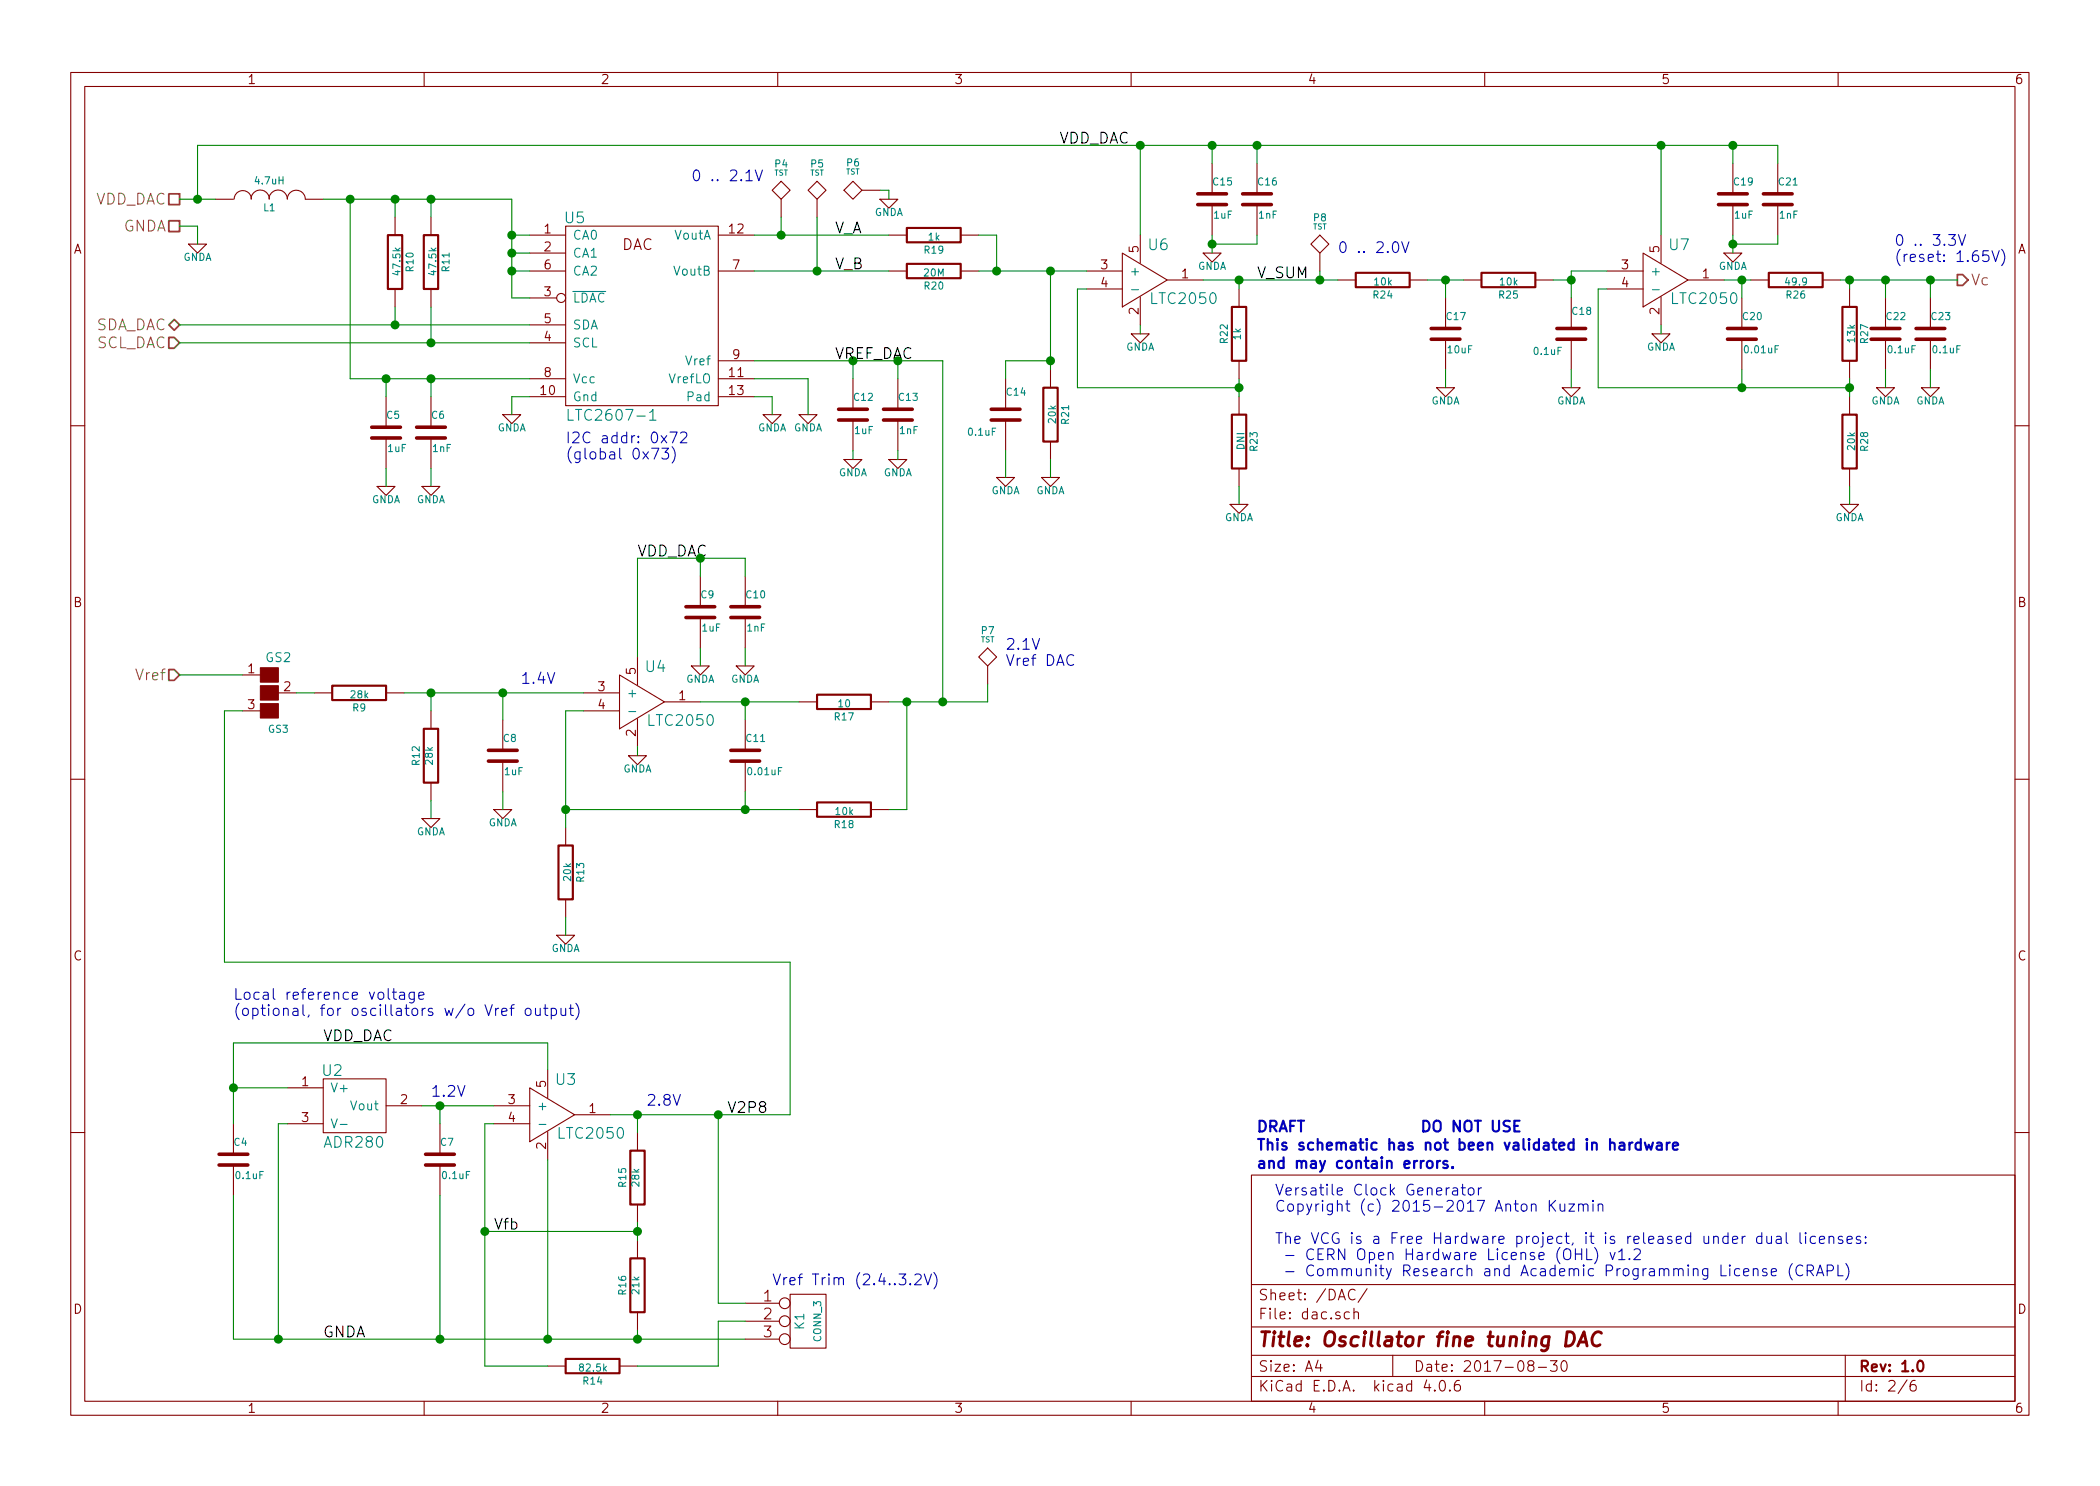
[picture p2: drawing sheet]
EESchema Schematic File Version 2
LIBS:vcg-rescue
LIBS:vcg
LIBS:power
LIBS:device
LIBS:transistors
LIBS:conn
LIBS:linear
LIBS:regul
LIBS:74xx
LIBS:cmos4000
LIBS:adc-dac
LIBS:memory
LIBS:xilinx
LIBS:microcontrollers
LIBS:dsp
LIBS:microchip
LIBS:analog_switches
LIBS:motorola
LIBS:texas
LIBS:intel
LIBS:audio
LIBS:interface
LIBS:digital-audio
LIBS:philips
LIBS:display
LIBS:cypress
LIBS:siliconi
LIBS:opto
LIBS:atmel
LIBS:contrib
LIBS:valves
LIBS:vcg-cache
EELAYER 25 0
EELAYER END
$Descr A4 11693 8268
encoding utf-8
Sheet 2 6
Title "Oscillator fine tuning DAC"
Date "2017-08-30"
Rev "1.0"
Comp ""
Comment1 ""
Comment2 ""
Comment3 ""
Comment4 ""
$EndDescr
Text Notes 7100 7100 0    60   ~ 0
Versatile Clock Generator\nCopyright (c) 2015-2017 Anton Kuzmin\n\nThe VCG is a Free Hardware project, it is released under dual licenses:\n - CERN Open Hardware License (OHL) v1.2\n - Community Research and Academic Programming License (CRAPL)
$Comp
L ADR280 U2
U 1 1
P 1800 6150
F 0 "U2" H 1850 6350 60  0000 C CNN
F 1 "ADR280" H 1800 5950 60  0000 L CNN
F 2 "TO_SOT_Packages_SMD:SOT-23" H 1250 6300 60  0001 C CNN
F 3 "" H 1250 6300 60  0000 C CNN
	1    1800 6150
	1    0    0    -1  
$EndComp
$Comp
L LTC2050 U3
U 1 1
P 2950 6200
F 0 "U3" H 3150 6400 60  0000 C CNN
F 1 "LTC2050" H 3100 6100 60  0000 L CNN
F 2 "TO_SOT_Packages_SMD:SOT-23-5" H 2950 6200 60  0001 C CNN
F 3 "" H 2950 6200 60  0000 C CNN
	1    2950 6200
	1    0    0    -1  
$EndComp
$Comp
L C-RESCUE-vcg C4
U 1 1
P 1300 6450
F 0 "C4" H 1300 6550 40  0000 L CNN
F 1 "0.1uF" H 1306 6365 40  0000 L CNN
F 2 "Capacitors_SMD:C_0603" H 1338 6300 30  0001 C CNN
F 3 "" H 1300 6450 60  0000 C CNN
	1    1300 6450
	1    0    0    -1  
$EndComp
$Comp
L C-RESCUE-vcg C7
U 1 1
P 2450 6450
F 0 "C7" H 2450 6550 40  0000 L CNN
F 1 "0.1uF" H 2456 6365 40  0000 L CNN
F 2 "Capacitors_SMD:C_0603" H 2488 6300 30  0001 C CNN
F 3 "" H 2450 6450 60  0000 C CNN
	1    2450 6450
	1    0    0    -1  
$EndComp
$Comp
L R-RESCUE-vcg R15
U 1 1
P 3550 6550
F 0 "R15" V 3630 6550 40  0000 C CNN
F 1 "28k" V 3557 6551 40  0000 C CNN
F 2 "Resistors_SMD:R_0603" V 3480 6550 30  0001 C CNN
F 3 "" H 3550 6550 30  0000 C CNN
	1    3550 6550
	-1   0    0    1   
$EndComp
$Comp
L R-RESCUE-vcg R16
U 1 1
P 3550 7150
F 0 "R16" V 3630 7150 40  0000 C CNN
F 1 "21k" V 3557 7151 40  0000 C CNN
F 2 "Resistors_SMD:R_0603" V 3480 7150 30  0001 C CNN
F 3 "" H 3550 7150 30  0000 C CNN
	1    3550 7150
	-1   0    0    1   
$EndComp
Text Label 4050 6200 0    60   ~ 0
V2P8
Text Label 1800 7450 0    60   ~ 0
GNDA
$Comp
L CONN_3 K1
U 1 1
P 4500 7350
F 0 "K1" V 4450 7350 50  0000 C CNN
F 1 "CONN_3" V 4550 7350 40  0000 C CNN
F 2 "Pin_Headers:Pin_Header_Straight_1x03" H 4500 7350 60  0001 C CNN
F 3 "" H 4500 7350 60  0000 C CNN
	1    4500 7350
	1    0    0    -1  
$EndComp
Text Label 2750 6850 0    60   ~ 0
Vfb
Text Notes 4300 7150 0    60   ~ 0
Vref Trim (2.4..3.2V)
Text Notes 2400 6100 0    60   ~ 0
1.2V
Text Notes 3600 6150 0    60   ~ 0
2.8V
Text Label 1800 5800 0    60   ~ 0
VDD_DAC
Text Notes 1300 5650 0    60   ~ 0
Local reference voltage \n(optional, for oscillators w/o Vref output)
$Comp
L LTC2607-1 U5
U 1 1
P 3550 1750
F 0 "U5" H 3200 2300 60  0000 C CNN
F 1 "LTC2607-1" H 3150 1200 60  0000 L CNN
F 2 "Housings_DFN_QFN:DFN-12-1EP_3x4mm_Pitch0.5mm" H 3150 2250 60  0001 C CNN
F 3 "" H 3150 2250 60  0000 C CNN
	1    3550 1750
	1    0    0    -1  
$EndComp
$Comp
L TST P4
U 1 1
P 4350 1200
F 0 "P4" H 4350 1500 40  0000 C CNN
F 1 "TST" H 4350 1450 30  0000 C CNN
F 2 "Measurement_Points:Measurement_Point_Round-TH_Small" H 4350 1200 60  0001 C CNN
F 3 "" H 4350 1200 60  0000 C CNN
	1    4350 1200
	1    0    0    -1  
$EndComp
$Comp
L TST P5
U 1 1
P 4550 1200
F 0 "P5" H 4550 1500 40  0000 C CNN
F 1 "TST" H 4550 1450 30  0000 C CNN
F 2 "Measurement_Points:Measurement_Point_Round-TH_Small" H 4550 1200 60  0001 C CNN
F 3 "" H 4550 1200 60  0000 C CNN
	1    4550 1200
	1    0    0    -1  
$EndComp
$Comp
L TST P6
U 1 1
P 4900 1050
F 0 "P6" V 5050 1200 40  0000 C CNN
F 1 "TST" V 5000 1200 30  0000 C CNN
F 2 "Measurement_Points:Measurement_Point_Round-TH_Small" H 4900 1050 60  0001 C CNN
F 3 "" H 4900 1050 60  0000 C CNN
	1    4900 1050
	0    -1   -1   0   
$EndComp
$Comp
L GNDA-RESCUE-vcg #PWR28
U 1 1
P 4950 1100
F 0 "#PWR28" H 4950 1100 40  0001 C CNN
F 1 "GNDA" H 4950 1030 40  0000 C CNN
F 2 "" H 4950 1100 60  0000 C CNN
F 3 "" H 4950 1100 60  0000 C CNN
	1    4950 1100
	1    0    0    -1  
$EndComp
$Comp
L R-RESCUE-vcg R19
U 1 1
P 5200 1300
F 0 "R19" V 5280 1300 40  0000 C CNN
F 1 "1k" V 5207 1301 40  0000 C CNN
F 2 "Resistors_SMD:R_0603" V 5130 1300 30  0001 C CNN
F 3 "" H 5200 1300 30  0000 C CNN
	1    5200 1300
	0    1    1    0   
$EndComp
$Comp
L R-RESCUE-vcg R20
U 1 1
P 5200 1500
F 0 "R20" V 5280 1500 40  0000 C CNN
F 1 "20M" V 5207 1501 40  0000 C CNN
F 2 "Resistors_SMD:R_0603" V 5130 1500 30  0001 C CNN
F 3 "" H 5200 1500 30  0000 C CNN
	1    5200 1500
	0    1    1    0   
$EndComp
$Comp
L R-RESCUE-vcg R23
U 1 1
P 6900 2450
F 0 "R23" V 6980 2450 40  0000 C CNN
F 1 "DNI" V 6907 2451 40  0000 C CNN
F 2 "Resistors_SMD:R_0603" V 6830 2450 30  0001 C CNN
F 3 "" H 6900 2450 30  0000 C CNN
	1    6900 2450
	1    0    0    -1  
$EndComp
$Comp
L R-RESCUE-vcg R22
U 1 1
P 6900 1850
F 0 "R22" V 6980 1850 40  0000 C CNN
F 1 "1k" V 6907 1851 40  0000 C CNN
F 2 "Resistors_SMD:R_0603" V 6830 1850 30  0001 C CNN
F 3 "" H 6900 1850 30  0000 C CNN
	1    6900 1850
	-1   0    0    1   
$EndComp
$Comp
L LTC2050 U6
U 1 1
P 6250 1550
F 0 "U6" H 6450 1750 60  0000 C CNN
F 1 "LTC2050" H 6400 1450 60  0000 L CNN
F 2 "TO_SOT_Packages_SMD:SOT-23-5" H 6250 1550 60  0001 C CNN
F 3 "" H 6250 1550 60  0000 C CNN
	1    6250 1550
	1    0    0    -1  
$EndComp
$Comp
L GNDA-RESCUE-vcg #PWR34
U 1 1
P 6900 2800
F 0 "#PWR34" H 6900 2800 40  0001 C CNN
F 1 "GNDA" H 6900 2730 40  0000 C CNN
F 2 "" H 6900 2800 60  0000 C CNN
F 3 "" H 6900 2800 60  0000 C CNN
	1    6900 2800
	1    0    0    -1  
$EndComp
$Comp
L GNDA-RESCUE-vcg #PWR32
U 1 1
P 6350 1850
F 0 "#PWR32" H 6350 1850 40  0001 C CNN
F 1 "GNDA" H 6350 1780 40  0000 C CNN
F 2 "" H 6350 1850 60  0000 C CNN
F 3 "" H 6350 1850 60  0000 C CNN
	1    6350 1850
	1    0    0    -1  
$EndComp
$Comp
L C-RESCUE-vcg C15
U 1 1
P 6750 1100
F 0 "C15" H 6750 1200 40  0000 L CNN
F 1 "1uF" H 6756 1015 40  0000 L CNN
F 2 "Capacitors_SMD:C_0805" H 6788 950 30  0001 C CNN
F 3 "" H 6750 1100 60  0000 C CNN
	1    6750 1100
	1    0    0    -1  
$EndComp
$Comp
L C-RESCUE-vcg C16
U 1 1
P 7000 1100
F 0 "C16" H 7000 1200 40  0000 L CNN
F 1 "1nF" H 7006 1015 40  0000 L CNN
F 2 "Capacitors_SMD:C_0603" H 7038 950 30  0001 C CNN
F 3 "" H 7000 1100 60  0000 C CNN
	1    7000 1100
	1    0    0    -1  
$EndComp
Text Label 5900 800  0    60   ~ 0
VDD_DAC
$Comp
L GNDA-RESCUE-vcg #PWR33
U 1 1
P 6750 1400
F 0 "#PWR33" H 6750 1400 40  0001 C CNN
F 1 "GNDA" H 6750 1330 40  0000 C CNN
F 2 "" H 6750 1400 60  0000 C CNN
F 3 "" H 6750 1400 60  0000 C CNN
	1    6750 1400
	1    0    0    -1  
$EndComp
$Comp
L TST P8
U 1 1
P 7350 1500
F 0 "P8" H 7350 1800 40  0000 C CNN
F 1 "TST" H 7350 1750 30  0000 C CNN
F 2 "Measurement_Points:Measurement_Point_Round-TH_Small" H 7350 1500 60  0001 C CNN
F 3 "" H 7350 1500 60  0000 C CNN
	1    7350 1500
	1    0    0    -1  
$EndComp
$Comp
L R-RESCUE-vcg R24
U 1 1
P 7700 1550
F 0 "R24" V 7780 1550 40  0000 C CNN
F 1 "10k" V 7707 1551 40  0000 C CNN
F 2 "Resistors_SMD:R_0603" V 7630 1550 30  0001 C CNN
F 3 "" H 7700 1550 30  0000 C CNN
	1    7700 1550
	0    1    1    0   
$EndComp
$Comp
L R-RESCUE-vcg R25
U 1 1
P 8400 1550
F 0 "R25" V 8480 1550 40  0000 C CNN
F 1 "10k" V 8407 1551 40  0000 C CNN
F 2 "Resistors_SMD:R_0603" V 8330 1550 30  0001 C CNN
F 3 "" H 8400 1550 30  0000 C CNN
	1    8400 1550
	0    1    1    0   
$EndComp
Text Label 7000 1550 0    60   ~ 0
V_SUM
Text Label 4650 1300 0    60   ~ 0
V_A
Text Label 4650 1500 0    60   ~ 0
V_B
$Comp
L C-RESCUE-vcg C17
U 1 1
P 8050 1850
F 0 "C17" H 8050 1950 40  0000 L CNN
F 1 "10uF" H 8056 1765 40  0000 L CNN
F 2 "Capacitors_SMD:C_1210" H 8088 1700 30  0001 C CNN
F 3 "" H 8050 1850 60  0000 C CNN
	1    8050 1850
	1    0    0    -1  
$EndComp
$Comp
L GNDA-RESCUE-vcg #PWR35
U 1 1
P 8050 2150
F 0 "#PWR35" H 8050 2150 40  0001 C CNN
F 1 "GNDA" H 8050 2080 40  0000 C CNN
F 2 "" H 8050 2150 60  0000 C CNN
F 3 "" H 8050 2150 60  0000 C CNN
	1    8050 2150
	1    0    0    -1  
$EndComp
$Comp
L LTC2050 U7
U 1 1
P 9150 1550
F 0 "U7" H 9350 1750 60  0000 C CNN
F 1 "LTC2050" H 9300 1450 60  0000 L CNN
F 2 "TO_SOT_Packages_SMD:SOT-23-5" H 9150 1550 60  0001 C CNN
F 3 "" H 9150 1550 60  0000 C CNN
	1    9150 1550
	1    0    0    -1  
$EndComp
$Comp
L R-RESCUE-vcg R28
U 1 1
P 10300 2450
F 0 "R28" V 10380 2450 40  0000 C CNN
F 1 "20k" V 10307 2451 40  0000 C CNN
F 2 "Resistors_SMD:R_0603" V 10230 2450 30  0001 C CNN
F 3 "" H 10300 2450 30  0000 C CNN
	1    10300 2450
	1    0    0    -1  
$EndComp
$Comp
L GNDA-RESCUE-vcg #PWR37
U 1 1
P 9250 1850
F 0 "#PWR37" H 9250 1850 40  0001 C CNN
F 1 "GNDA" H 9250 1780 40  0000 C CNN
F 2 "" H 9250 1850 60  0000 C CNN
F 3 "" H 9250 1850 60  0000 C CNN
	1    9250 1850
	1    0    0    -1  
$EndComp
$Comp
L C-RESCUE-vcg C19
U 1 1
P 9650 1100
F 0 "C19" H 9650 1200 40  0000 L CNN
F 1 "1uF" H 9656 1015 40  0000 L CNN
F 2 "Capacitors_SMD:C_0805" H 9688 950 30  0001 C CNN
F 3 "" H 9650 1100 60  0000 C CNN
	1    9650 1100
	1    0    0    -1  
$EndComp
$Comp
L C-RESCUE-vcg C21
U 1 1
P 9900 1100
F 0 "C21" H 9900 1200 40  0000 L CNN
F 1 "1nF" H 9906 1015 40  0000 L CNN
F 2 "Capacitors_SMD:C_0603" H 9938 950 30  0001 C CNN
F 3 "" H 9900 1100 60  0000 C CNN
	1    9900 1100
	1    0    0    -1  
$EndComp
$Comp
L GNDA-RESCUE-vcg #PWR38
U 1 1
P 9650 1400
F 0 "#PWR38" H 9650 1400 40  0001 C CNN
F 1 "GNDA" H 9650 1330 40  0000 C CNN
F 2 "" H 9650 1400 60  0000 C CNN
F 3 "" H 9650 1400 60  0000 C CNN
	1    9650 1400
	1    0    0    -1  
$EndComp
$Comp
L R-RESCUE-vcg R26
U 1 1
P 10000 1550
F 0 "R26" V 10080 1550 40  0000 C CNN
F 1 "49.9" V 10007 1551 40  0000 C CNN
F 2 "Resistors_SMD:R_0603" V 9930 1550 30  0001 C CNN
F 3 "" H 10000 1550 30  0000 C CNN
	1    10000 1550
	0    1    1    0   
$EndComp
$Comp
L C-RESCUE-vcg C22
U 1 1
P 10500 1850
F 0 "C22" H 10500 1950 40  0000 L CNN
F 1 "0.1uF" H 10506 1765 40  0000 L CNN
F 2 "Capacitors_SMD:C_0603" H 10538 1700 30  0001 C CNN
F 3 "" H 10500 1850 60  0000 C CNN
	1    10500 1850
	1    0    0    -1  
$EndComp
Text HLabel 10900 1550 2    60   Output ~ 0
Vc
$Comp
L GNDA-RESCUE-vcg #PWR40
U 1 1
P 10500 2150
F 0 "#PWR40" H 10500 2150 40  0001 C CNN
F 1 "GNDA" H 10500 2080 40  0000 C CNN
F 2 "" H 10500 2150 60  0000 C CNN
F 3 "" H 10500 2150 60  0000 C CNN
	1    10500 2150
	1    0    0    -1  
$EndComp
Text HLabel 1000 1800 0    60   BiDi ~ 0
SDA_DAC
Text HLabel 1000 1900 0    60   Input ~ 0
SCL_DAC
$Comp
L R-RESCUE-vcg R10
U 1 1
P 2200 1450
F 0 "R10" V 2280 1450 40  0000 C CNN
F 1 "47.5k" V 2207 1451 40  0000 C CNN
F 2 "Resistors_SMD:R_0603" V 2130 1450 30  0001 C CNN
F 3 "" H 2200 1450 30  0000 C CNN
	1    2200 1450
	1    0    0    -1  
$EndComp
$Comp
L R-RESCUE-vcg R11
U 1 1
P 2400 1450
F 0 "R11" V 2480 1450 40  0000 C CNN
F 1 "47.5k" V 2407 1451 40  0000 C CNN
F 2 "Resistors_SMD:R_0603" V 2330 1450 30  0001 C CNN
F 3 "" H 2400 1450 30  0000 C CNN
	1    2400 1450
	1    0    0    -1  
$EndComp
Text HLabel 1000 1100 0    60   UnSpc ~ 0
VDD_DAC
$Comp
L GNDA-RESCUE-vcg #PWR20
U 1 1
P 2850 2300
F 0 "#PWR20" H 2850 2300 40  0001 C CNN
F 1 "GNDA" H 2850 2230 40  0000 C CNN
F 2 "" H 2850 2300 60  0000 C CNN
F 3 "" H 2850 2300 60  0000 C CNN
	1    2850 2300
	1    0    0    -1  
$EndComp
$Comp
L GNDA-RESCUE-vcg #PWR25
U 1 1
P 4300 2300
F 0 "#PWR25" H 4300 2300 40  0001 C CNN
F 1 "GNDA" H 4300 2230 40  0000 C CNN
F 2 "" H 4300 2300 60  0000 C CNN
F 3 "" H 4300 2300 60  0000 C CNN
	1    4300 2300
	1    0    0    -1  
$EndComp
$Comp
L GNDA-RESCUE-vcg #PWR26
U 1 1
P 4500 2300
F 0 "#PWR26" H 4500 2300 40  0001 C CNN
F 1 "GNDA" H 4500 2230 40  0000 C CNN
F 2 "" H 4500 2300 60  0000 C CNN
F 3 "" H 4500 2300 60  0000 C CNN
	1    4500 2300
	1    0    0    -1  
$EndComp
$Comp
L C-RESCUE-vcg C5
U 1 1
P 2150 2400
F 0 "C5" H 2150 2500 40  0000 L CNN
F 1 "1uF" H 2156 2315 40  0000 L CNN
F 2 "Capacitors_SMD:C_0805" H 2188 2250 30  0001 C CNN
F 3 "" H 2150 2400 60  0000 C CNN
	1    2150 2400
	1    0    0    -1  
$EndComp
$Comp
L C-RESCUE-vcg C6
U 1 1
P 2400 2400
F 0 "C6" H 2400 2500 40  0000 L CNN
F 1 "1nF" H 2406 2315 40  0000 L CNN
F 2 "Capacitors_SMD:C_0603" H 2438 2250 30  0001 C CNN
F 3 "" H 2400 2400 60  0000 C CNN
	1    2400 2400
	1    0    0    -1  
$EndComp
$Comp
L GNDA-RESCUE-vcg #PWR16
U 1 1
P 2150 2700
F 0 "#PWR16" H 2150 2700 40  0001 C CNN
F 1 "GNDA" H 2150 2630 40  0000 C CNN
F 2 "" H 2150 2700 60  0000 C CNN
F 3 "" H 2150 2700 60  0000 C CNN
	1    2150 2700
	1    0    0    -1  
$EndComp
$Comp
L GNDA-RESCUE-vcg #PWR17
U 1 1
P 2400 2700
F 0 "#PWR17" H 2400 2700 40  0001 C CNN
F 1 "GNDA" H 2400 2630 40  0000 C CNN
F 2 "" H 2400 2700 60  0000 C CNN
F 3 "" H 2400 2700 60  0000 C CNN
	1    2400 2700
	1    0    0    -1  
$EndComp
$Comp
L INDUCTOR L1
U 1 1
P 1500 1100
F 0 "L1" V 1450 1100 40  0000 C CNN
F 1 "4.7uH" V 1600 1100 40  0000 C CNN
F 2 "footprints:IND_0603" H 1500 1100 60  0001 C CNN
F 3 "" H 1500 1100 60  0000 C CNN
	1    1500 1100
	0    -1   -1   0   
$EndComp
$Comp
L GS3 GS2
U 1 1
P 1500 3850
F 0 "GS2" H 1550 4050 50  0000 C CNN
F 1 "GS3" H 1550 3651 40  0000 C CNN
F 2 "Connect:GS3" H 1500 3850 60  0001 C CNN
F 3 "" H 1500 3850 60  0000 C CNN
	1    1500 3850
	1    0    0    -1  
$EndComp
$Comp
L R-RESCUE-vcg R9
U 1 1
P 2000 3850
F 0 "R9" V 2080 3850 40  0000 C CNN
F 1 "28k" V 2007 3851 40  0000 C CNN
F 2 "Resistors_SMD:R_0603" V 1930 3850 30  0001 C CNN
F 3 "" H 2000 3850 30  0000 C CNN
	1    2000 3850
	0    1    1    0   
$EndComp
$Comp
L C-RESCUE-vcg C8
U 1 1
P 2800 4200
F 0 "C8" H 2800 4300 40  0000 L CNN
F 1 "1uF" H 2806 4115 40  0000 L CNN
F 2 "Capacitors_SMD:C_0805" H 2838 4050 30  0001 C CNN
F 3 "" H 2800 4200 60  0000 C CNN
	1    2800 4200
	1    0    0    -1  
$EndComp
$Comp
L LTC2050 U4
U 1 1
P 3450 3900
F 0 "U4" H 3650 4100 60  0000 C CNN
F 1 "LTC2050" H 3600 3800 60  0000 L CNN
F 2 "TO_SOT_Packages_SMD:SOT-23-5" H 3450 3900 60  0001 C CNN
F 3 "" H 3450 3900 60  0000 C CNN
	1    3450 3900
	1    0    0    -1  
$EndComp
$Comp
L R-RESCUE-vcg R18
U 1 1
P 4700 4500
F 0 "R18" V 4780 4500 40  0000 C CNN
F 1 "10k" V 4707 4501 40  0000 C CNN
F 2 "Resistors_SMD:R_0603" V 4630 4500 30  0001 C CNN
F 3 "" H 4700 4500 30  0000 C CNN
	1    4700 4500
	0    1    1    0   
$EndComp
$Comp
L R-RESCUE-vcg R13
U 1 1
P 3150 4850
F 0 "R13" V 3230 4850 40  0000 C CNN
F 1 "20k" V 3157 4851 40  0000 C CNN
F 2 "Resistors_SMD:R_0603" V 3080 4850 30  0001 C CNN
F 3 "" H 3150 4850 30  0000 C CNN
	1    3150 4850
	1    0    0    -1  
$EndComp
Text HLabel 1000 3750 0    60   Input ~ 0
Vref
$Comp
L C-RESCUE-vcg C9
U 1 1
P 3900 3400
F 0 "C9" H 3900 3500 40  0000 L CNN
F 1 "1uF" H 3906 3315 40  0000 L CNN
F 2 "Capacitors_SMD:C_0805" H 3938 3250 30  0001 C CNN
F 3 "" H 3900 3400 60  0000 C CNN
	1    3900 3400
	1    0    0    -1  
$EndComp
$Comp
L C-RESCUE-vcg C10
U 1 1
P 4150 3400
F 0 "C10" H 4150 3500 40  0000 L CNN
F 1 "1nF" H 4156 3315 40  0000 L CNN
F 2 "Capacitors_SMD:C_0603" H 4188 3250 30  0001 C CNN
F 3 "" H 4150 3400 60  0000 C CNN
	1    4150 3400
	1    0    0    -1  
$EndComp
$Comp
L GNDA-RESCUE-vcg #PWR23
U 1 1
P 3900 3700
F 0 "#PWR23" H 3900 3700 40  0001 C CNN
F 1 "GNDA" H 3900 3630 40  0000 C CNN
F 2 "" H 3900 3700 60  0000 C CNN
F 3 "" H 3900 3700 60  0000 C CNN
	1    3900 3700
	1    0    0    -1  
$EndComp
$Comp
L GNDA-RESCUE-vcg #PWR24
U 1 1
P 4150 3700
F 0 "#PWR24" H 4150 3700 40  0001 C CNN
F 1 "GNDA" H 4150 3630 40  0000 C CNN
F 2 "" H 4150 3700 60  0000 C CNN
F 3 "" H 4150 3700 60  0000 C CNN
	1    4150 3700
	1    0    0    -1  
$EndComp
Text Label 3550 3100 0    60   ~ 0
VDD_DAC
$Comp
L GNDA-RESCUE-vcg #PWR19
U 1 1
P 2800 4500
F 0 "#PWR19" H 2800 4500 40  0001 C CNN
F 1 "GNDA" H 2800 4430 40  0000 C CNN
F 2 "" H 2800 4500 60  0000 C CNN
F 3 "" H 2800 4500 60  0000 C CNN
	1    2800 4500
	1    0    0    -1  
$EndComp
$Comp
L GNDA-RESCUE-vcg #PWR21
U 1 1
P 3150 5200
F 0 "#PWR21" H 3150 5200 40  0001 C CNN
F 1 "GNDA" H 3150 5130 40  0000 C CNN
F 2 "" H 3150 5200 60  0000 C CNN
F 3 "" H 3150 5200 60  0000 C CNN
	1    3150 5200
	1    0    0    -1  
$EndComp
$Comp
L GNDA-RESCUE-vcg #PWR22
U 1 1
P 3550 4200
F 0 "#PWR22" H 3550 4200 40  0001 C CNN
F 1 "GNDA" H 3550 4130 40  0000 C CNN
F 2 "" H 3550 4200 60  0000 C CNN
F 3 "" H 3550 4200 60  0000 C CNN
	1    3550 4200
	1    0    0    -1  
$EndComp
$Comp
L R-RESCUE-vcg R17
U 1 1
P 4700 3900
F 0 "R17" V 4780 3900 40  0000 C CNN
F 1 "10" V 4707 3901 40  0000 C CNN
F 2 "Resistors_SMD:R_0603" V 4630 3900 30  0001 C CNN
F 3 "" H 4700 3900 30  0000 C CNN
	1    4700 3900
	0    1    1    0   
$EndComp
$Comp
L C-RESCUE-vcg C12
U 1 1
P 4750 2300
F 0 "C12" H 4750 2400 40  0000 L CNN
F 1 "1uF" H 4756 2215 40  0000 L CNN
F 2 "Capacitors_SMD:C_0805" H 4788 2150 30  0001 C CNN
F 3 "" H 4750 2300 60  0000 C CNN
	1    4750 2300
	1    0    0    -1  
$EndComp
$Comp
L C-RESCUE-vcg C13
U 1 1
P 5000 2300
F 0 "C13" H 5000 2400 40  0000 L CNN
F 1 "1nF" H 5006 2215 40  0000 L CNN
F 2 "Capacitors_SMD:C_0603" H 5038 2150 30  0001 C CNN
F 3 "" H 5000 2300 60  0000 C CNN
	1    5000 2300
	1    0    0    -1  
$EndComp
$Comp
L TST P7
U 1 1
P 5500 3800
F 0 "P7" H 5500 4100 40  0000 C CNN
F 1 "TST" H 5500 4050 30  0000 C CNN
F 2 "Measurement_Points:Measurement_Point_Round-TH_Small" H 5500 3800 60  0001 C CNN
F 3 "" H 5500 3800 60  0000 C CNN
	1    5500 3800
	1    0    0    -1  
$EndComp
$Comp
L GNDA-RESCUE-vcg #PWR27
U 1 1
P 4750 2550
F 0 "#PWR27" H 4750 2550 40  0001 C CNN
F 1 "GNDA" H 4750 2480 40  0000 C CNN
F 2 "" H 4750 2550 60  0000 C CNN
F 3 "" H 4750 2550 60  0000 C CNN
	1    4750 2550
	1    0    0    -1  
$EndComp
$Comp
L GNDA-RESCUE-vcg #PWR29
U 1 1
P 5000 2550
F 0 "#PWR29" H 5000 2550 40  0001 C CNN
F 1 "GNDA" H 5000 2480 40  0000 C CNN
F 2 "" H 5000 2550 60  0000 C CNN
F 3 "" H 5000 2550 60  0000 C CNN
	1    5000 2550
	1    0    0    -1  
$EndComp
$Comp
L GNDA-RESCUE-vcg #PWR41
U 1 1
P 10750 2150
F 0 "#PWR41" H 10750 2150 40  0001 C CNN
F 1 "GNDA" H 10750 2080 40  0000 C CNN
F 2 "" H 10750 2150 60  0000 C CNN
F 3 "" H 10750 2150 60  0000 C CNN
	1    10750 2150
	1    0    0    -1  
$EndComp
$Comp
L R-RESCUE-vcg R14
U 1 1
P 3300 7600
F 0 "R14" V 3380 7600 40  0000 C CNN
F 1 "82.5k" V 3307 7601 40  0000 C CNN
F 2 "Resistors_SMD:R_0603" V 3230 7600 30  0001 C CNN
F 3 "" H 3300 7600 30  0000 C CNN
	1    3300 7600
	0    1    1    0   
$EndComp
$Comp
L C-RESCUE-vcg C14
U 1 1
P 5600 2300
F 0 "C14" H 5600 2200 40  0000 R TNN
F 1 "0.1uF" H 5650 2400 40  0000 L CNN
F 2 "Capacitors_SMD:C_0603" H 5638 2150 30  0001 C CNN
F 3 "" H 5600 2300 60  0000 C CNN
	1    5600 2300
	-1   0    0    1   
$EndComp
Text Notes 7000 6500 0    60   ~ 12
DRAFT              DO NOT USE\nThis schematic has not been validated in hardware\nand may contain errors.
$Comp
L R-RESCUE-vcg R21
U 1 1
P 5850 2300
F 0 "R21" V 5930 2300 40  0000 C CNN
F 1 "20k" V 5857 2301 40  0000 C CNN
F 2 "Resistors_SMD:R_0603" V 5780 2300 30  0001 C CNN
F 3 "" H 5850 2300 30  0000 C CNN
	1    5850 2300
	1    0    0    -1  
$EndComp
$Comp
L GNDA-RESCUE-vcg #PWR31
U 1 1
P 5850 2650
F 0 "#PWR31" H 5850 2650 40  0001 C CNN
F 1 "GNDA" H 5850 2580 40  0000 C CNN
F 2 "" H 5850 2650 60  0000 C CNN
F 3 "" H 5850 2650 60  0000 C CNN
	1    5850 2650
	1    0    0    -1  
$EndComp
$Comp
L R-RESCUE-vcg R12
U 1 1
P 2400 4200
F 0 "R12" V 2480 4200 40  0000 C CNN
F 1 "28k" V 2407 4201 40  0000 C CNN
F 2 "Resistors_SMD:R_0603" V 2330 4200 30  0001 C CNN
F 3 "" H 2400 4200 30  0000 C CNN
	1    2400 4200
	-1   0    0    1   
$EndComp
$Comp
L GNDA-RESCUE-vcg #PWR18
U 1 1
P 2400 4550
F 0 "#PWR18" H 2400 4550 40  0001 C CNN
F 1 "GNDA" H 2400 4480 40  0000 C CNN
F 2 "" H 2400 4550 60  0000 C CNN
F 3 "" H 2400 4550 60  0000 C CNN
	1    2400 4550
	1    0    0    -1  
$EndComp
$Comp
L GNDA-RESCUE-vcg #PWR30
U 1 1
P 5600 2650
F 0 "#PWR30" H 5600 2650 40  0001 C CNN
F 1 "GNDA" H 5600 2580 40  0000 C CNN
F 2 "" H 5600 2650 60  0000 C CNN
F 3 "" H 5600 2650 60  0000 C CNN
	1    5600 2650
	1    0    0    -1  
$EndComp
$Comp
L C-RESCUE-vcg C18
U 1 1
P 8750 1850
F 0 "C18" H 8750 1750 40  0000 R TNN
F 1 "0.1uF" H 8800 1950 40  0000 L CNN
F 2 "Capacitors_SMD:C_0603" H 8788 1700 30  0001 C CNN
F 3 "" H 8750 1850 60  0000 C CNN
	1    8750 1850
	-1   0    0    1   
$EndComp
$Comp
L GNDA-RESCUE-vcg #PWR36
U 1 1
P 8750 2150
F 0 "#PWR36" H 8750 2150 40  0001 C CNN
F 1 "GNDA" H 8750 2080 40  0000 C CNN
F 2 "" H 8750 2150 60  0000 C CNN
F 3 "" H 8750 2150 60  0000 C CNN
	1    8750 2150
	1    0    0    -1  
$EndComp
$Comp
L R-RESCUE-vcg R27
U 1 1
P 10300 1850
F 0 "R27" V 10380 1850 40  0000 C CNN
F 1 "13k" V 10307 1851 40  0000 C CNN
F 2 "Resistors_SMD:R_0603" V 10230 1850 30  0001 C CNN
F 3 "" H 10300 1850 30  0000 C CNN
	1    10300 1850
	1    0    0    -1  
$EndComp
$Comp
L GNDA-RESCUE-vcg #PWR39
U 1 1
P 10300 2800
F 0 "#PWR39" H 10300 2800 40  0001 C CNN
F 1 "GNDA" H 10300 2730 40  0000 C CNN
F 2 "" H 10300 2800 60  0000 C CNN
F 3 "" H 10300 2800 60  0000 C CNN
	1    10300 2800
	1    0    0    -1  
$EndComp
$Comp
L C-RESCUE-vcg C23
U 1 1
P 10750 1850
F 0 "C23" H 10750 1950 40  0000 L CNN
F 1 "0.1uF" H 10756 1765 40  0000 L CNN
F 2 "Capacitors_SMD:C_0603" H 10788 1700 30  0001 C CNN
F 3 "" H 10750 1850 60  0000 C CNN
	1    10750 1850
	1    0    0    -1  
$EndComp
Text Notes 2900 3800 0    60   ~ 0
1.4V
Text Notes 5600 3700 0    60   ~ 0
2.1V\nVref DAC
Wire Wire Line
	1300 5800 1300 6250
Wire Wire Line
	1300 6050 1600 6050
Wire Wire Line
	1600 6250 1550 6250
Wire Wire Line
	1300 5800 3050 5800
Wire Wire Line
	3050 5800 3050 5950
Connection ~ 1300 6050
Wire Wire Line
	2350 6150 2750 6150
Wire Wire Line
	2450 6250 2450 6150
Connection ~ 2450 6150
Wire Wire Line
	2750 6250 2700 6250
Wire Wire Line
	2700 6250 2700 7600
Wire Wire Line
	3550 6800 3550 6900
Wire Wire Line
	3400 6200 4400 6200
Wire Wire Line
	3550 6300 3550 6200
Connection ~ 3550 6200
Wire Wire Line
	1300 6650 1300 7450
Wire Wire Line
	1300 7450 4150 7450
Wire Wire Line
	3550 7450 3550 7400
Wire Wire Line
	1550 6250 1550 7450
Connection ~ 1550 7450
Wire Wire Line
	2450 6650 2450 7450
Connection ~ 2450 7450
Wire Wire Line
	3050 6450 3050 7450
Connection ~ 3050 7450
Connection ~ 3550 7450
Wire Wire Line
	2700 6850 3550 6850
Connection ~ 3550 6850
Wire Wire Line
	4150 7250 4000 7250
Wire Wire Line
	4000 7250 4000 6200
Connection ~ 4000 6200
Wire Wire Line
	4200 1300 4950 1300
Wire Wire Line
	4350 1300 4350 1200
Connection ~ 4350 1300
Wire Wire Line
	4200 1500 4950 1500
Wire Wire Line
	4550 1500 4550 1200
Connection ~ 4550 1500
Wire Wire Line
	4900 1050 4950 1050
Wire Wire Line
	4950 1050 4950 1100
Wire Wire Line
	6700 1550 7450 1550
Wire Wire Line
	6350 1850 6350 1800
Wire Wire Line
	6350 1300 6350 800 
Wire Wire Line
	1100 800  9900 800 
Wire Wire Line
	7000 800  7000 900 
Wire Wire Line
	6750 900  6750 800 
Connection ~ 6750 800 
Wire Wire Line
	6750 1300 6750 1400
Wire Wire Line
	6750 1350 7000 1350
Wire Wire Line
	7000 1350 7000 1300
Connection ~ 6750 1350
Wire Wire Line
	8050 2150 8050 2050
Wire Wire Line
	7950 1550 8150 1550
Wire Wire Line
	8050 1650 8050 1550
Connection ~ 8050 1550
Wire Wire Line
	8650 1550 8750 1550
Wire Wire Line
	8750 1500 8750 1650
Wire Wire Line
	8750 1500 8950 1500
Wire Wire Line
	8900 1600 8950 1600
Wire Wire Line
	9250 1850 9250 1800
Wire Wire Line
	9900 800  9900 900 
Wire Wire Line
	9650 1300 9650 1400
Wire Wire Line
	9650 1350 9900 1350
Wire Wire Line
	9900 1350 9900 1300
Connection ~ 9650 1350
Connection ~ 7000 800 
Wire Wire Line
	9250 1300 9250 800 
Connection ~ 9250 800 
Wire Wire Line
	10250 1550 10900 1550
Wire Wire Line
	10500 1650 10500 1550
Connection ~ 10500 1550
Wire Wire Line
	10500 2150 10500 2050
Wire Wire Line
	2200 1100 2200 1200
Wire Wire Line
	2400 1100 2400 1200
Wire Wire Line
	1000 1800 2950 1800
Wire Wire Line
	2200 1800 2200 1700
Connection ~ 2200 1800
Wire Wire Line
	1000 1900 2950 1900
Wire Wire Line
	2400 1900 2400 1700
Connection ~ 2400 1900
Connection ~ 2200 1100
Wire Wire Line
	2950 2200 2850 2200
Wire Wire Line
	2850 2200 2850 2300
Wire Wire Line
	4200 2200 4300 2200
Wire Wire Line
	4300 2200 4300 2300
Wire Wire Line
	4200 2100 4500 2100
Wire Wire Line
	4500 2100 4500 2300
Wire Wire Line
	2150 2200 2150 2100
Wire Wire Line
	1950 2100 2950 2100
Wire Wire Line
	2400 2200 2400 2100
Connection ~ 2400 2100
Wire Wire Line
	2150 2600 2150 2700
Wire Wire Line
	2400 2600 2400 2700
Wire Wire Line
	1800 1100 2850 1100
Wire Wire Line
	1000 1100 1200 1100
Wire Wire Line
	1100 1100 1100 800 
Connection ~ 6350 800 
Connection ~ 1100 1100
Wire Wire Line
	1950 1100 1950 2100
Connection ~ 2150 2100
Connection ~ 1950 1100
Wire Wire Line
	2850 1100 2850 1650
Wire Wire Line
	2850 1650 2950 1650
Connection ~ 2400 1100
Wire Wire Line
	2850 1400 2950 1400
Connection ~ 2850 1400
Wire Wire Line
	2850 1300 2950 1300
Connection ~ 2850 1300
Wire Wire Line
	1000 3750 1350 3750
Wire Wire Line
	1650 3850 1750 3850
Wire Wire Line
	2250 3850 3250 3850
Wire Wire Line
	2800 4000 2800 3850
Connection ~ 2800 3850
Wire Wire Line
	3900 3900 4450 3900
Wire Wire Line
	3150 4500 4450 4500
Wire Wire Line
	3150 3950 3150 4600
Wire Wire Line
	3150 3950 3250 3950
Connection ~ 3150 4500
Wire Wire Line
	4150 3200 4150 3100
Wire Wire Line
	3900 3600 3900 3700
Wire Wire Line
	4150 3600 4150 3700
Wire Wire Line
	3550 3650 3550 3100
Wire Wire Line
	3550 3100 4150 3100
Wire Wire Line
	3150 5100 3150 5200
Wire Wire Line
	2800 4500 2800 4400
Wire Wire Line
	3550 4200 3550 4150
Wire Wire Line
	4950 3900 5500 3900
Wire Wire Line
	5250 2000 5250 3900
Wire Wire Line
	4200 2000 5250 2000
Wire Wire Line
	4750 2100 4750 2000
Connection ~ 4750 2000
Wire Wire Line
	5000 2100 5000 2000
Connection ~ 5000 2000
Wire Wire Line
	4750 2500 4750 2550
Wire Wire Line
	5000 2500 5000 2550
Wire Wire Line
	1250 5350 4400 5350
Wire Wire Line
	1250 3950 1350 3950
Wire Wire Line
	4150 7350 4000 7350
Wire Wire Line
	4000 7350 4000 7600
Connection ~ 2700 6850
Wire Wire Line
	10750 2150 10750 2050
Connection ~ 10750 1550
Wire Wire Line
	2700 7600 3050 7600
Wire Wire Line
	4000 7600 3550 7600
Wire Wire Line
	5850 2650 5850 2550
Wire Wire Line
	6900 2800 6900 2700
Wire Wire Line
	6900 1600 6900 1550
Connection ~ 6900 1550
Wire Wire Line
	6900 2100 6900 2200
Wire Wire Line
	6000 2150 6900 2150
Connection ~ 6900 2150
Wire Wire Line
	4400 5350 4400 6200
Wire Wire Line
	1250 5350 1250 3950
Wire Wire Line
	2400 4550 2400 4450
Wire Wire Line
	2400 3950 2400 3850
Connection ~ 2400 3850
Wire Wire Line
	5600 2650 5600 2500
Wire Wire Line
	5450 1500 6050 1500
Wire Wire Line
	5450 1300 5550 1300
Wire Wire Line
	5550 1300 5550 1500
Connection ~ 5550 1500
Wire Wire Line
	5600 2100 5600 2000
Wire Wire Line
	5600 2000 5850 2000
Connection ~ 8750 1550
Wire Wire Line
	8750 2050 8750 2150
Wire Wire Line
	10300 2100 10300 2200
Wire Wire Line
	10300 2700 10300 2800
Wire Wire Line
	8900 1600 8900 2150
Wire Wire Line
	8900 2150 10300 2150
Connection ~ 10300 2150
Wire Wire Line
	10750 1650 10750 1550
Wire Wire Line
	5850 1500 5850 2050
Connection ~ 5850 1500
Connection ~ 5850 2000
Text Notes 3850 1000 0    60   ~ 0
0 .. 2.1V
Text Notes 7450 1400 0    60   ~ 0
0 .. 2.0V
Text Notes 10550 1450 0    60   ~ 0
0 .. 3.3V\n(reset: 1.65V)
Wire Wire Line
	6000 2150 6000 1600
Wire Wire Line
	6000 1600 6050 1600
Wire Wire Line
	2950 1500 2850 1500
Connection ~ 2850 1500
Text Notes 3150 2550 0    60   ~ 0
I2C addr: 0x72\n(global 0x73)
$Comp
L C-RESCUE-vcg C11
U 1 1
P 4150 4200
F 0 "C11" H 4150 4300 40  0000 L CNN
F 1 "0.01uF" H 4156 4115 40  0000 L CNN
F 2 "Capacitors_SMD:C_0603" H 4188 4050 30  0001 C CNN
F 3 "" H 4150 4200 60  0000 C CNN
	1    4150 4200
	1    0    0    -1  
$EndComp
Wire Wire Line
	4150 4000 4150 3900
Connection ~ 4150 3900
Wire Wire Line
	4150 4400 4150 4500
Connection ~ 4150 4500
Wire Wire Line
	4950 4500 5050 4500
Wire Wire Line
	5050 4500 5050 3900
Connection ~ 5050 3900
Wire Wire Line
	5500 3900 5500 3800
Connection ~ 5250 3900
$Comp
L C-RESCUE-vcg C20
U 1 1
P 9700 1850
F 0 "C20" H 9700 1950 40  0000 L CNN
F 1 "0.01uF" H 9706 1765 40  0000 L CNN
F 2 "Capacitors_SMD:C_0603" H 9738 1700 30  0001 C CNN
F 3 "" H 9700 1850 60  0000 C CNN
	1    9700 1850
	1    0    0    -1  
$EndComp
Wire Wire Line
	9600 1550 9750 1550
Wire Wire Line
	10300 1600 10300 1550
Connection ~ 10300 1550
Wire Wire Line
	9700 1650 9700 1550
Connection ~ 9700 1550
Wire Wire Line
	9700 2050 9700 2150
Connection ~ 9700 2150
$Comp
L GNDA-RESCUE-vcg #PWR15
U 1 1
P 1100 1350
F 0 "#PWR15" H 1100 1350 40  0001 C CNN
F 1 "GNDA" H 1100 1280 40  0000 C CNN
F 2 "" H 1100 1350 60  0000 C CNN
F 3 "" H 1100 1350 60  0000 C CNN
	1    1100 1350
	1    0    0    -1  
$EndComp
Text HLabel 1000 1250 0    60   UnSpc ~ 0
GNDA
Wire Wire Line
	1000 1250 1100 1250
Wire Wire Line
	1100 1250 1100 1350
Wire Wire Line
	3900 3200 3900 3100
Connection ~ 3900 3100
Wire Wire Line
	9650 900  9650 800 
Connection ~ 9650 800 
Wire Wire Line
	7350 1500 7350 1550
Connection ~ 7350 1550
Text Label 4650 2000 0    60   ~ 0
VREF_DAC
$EndSCHEMATC
